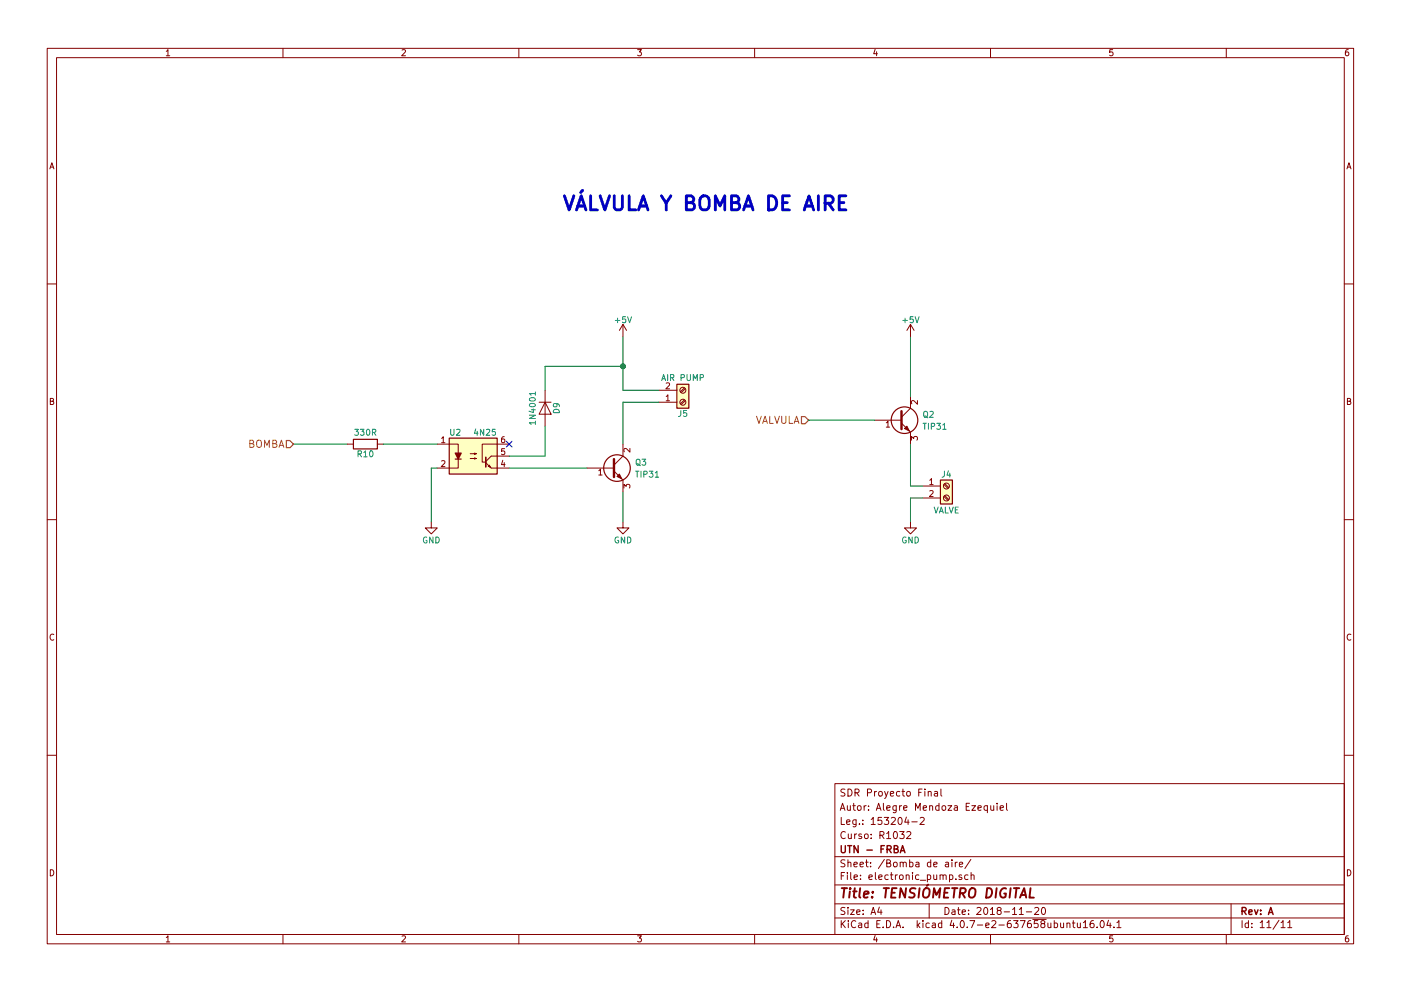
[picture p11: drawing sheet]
EESchema Schematic File Version 2
LIBS:TensiometroDigital-rescue
LIBS:power
LIBS:device
LIBS:switches
LIBS:relays
LIBS:motors
LIBS:transistors
LIBS:conn
LIBS:linear
LIBS:regul
LIBS:74xx
LIBS:cmos4000
LIBS:adc-dac
LIBS:memory
LIBS:xilinx
LIBS:microcontrollers
LIBS:dsp
LIBS:microchip
LIBS:analog_switches
LIBS:motorola
LIBS:texas
LIBS:intel
LIBS:audio
LIBS:interface
LIBS:digital-audio
LIBS:philips
LIBS:display
LIBS:cypress
LIBS:siliconi
LIBS:opto
LIBS:atmel
LIBS:contrib
LIBS:valves
LIBS:MCU_NXP_LPC
LIBS:mc34064
LIBS:display_nokia5110
LIBS:lm2940
LIBS:lm2575
LIBS:bav199
LIBS:mpxv5050gp
LIBS:lm8364
LIBS:TensiometroDigital-cache
EELAYER 25 0
EELAYER END
$Descr A4 11693 8268
encoding utf-8
Sheet 11 11
Title "TENSIÓMETRO DIGITAL"
Date "2018-11-20"
Rev "A"
Comp "UTN - FRBA"
Comment1 "Curso: R1032"
Comment2 "Leg.: 153204-2"
Comment3 "Autor: Alegre Mendoza Ezequiel"
Comment4 "SDR Proyecto Final"
$EndDescr
Wire Wire Line
	2450 3700 2900 3700
Text HLabel 2450 3700 0    60   Input ~ 0
BOMBA
$Comp
L 4N25 U2
U 1 1
P 3950 3800
F 0 "U2" H 3750 4000 50  0000 L CNN
F 1 "4N25" H 3950 4000 50  0000 L CNN
F 2 "Housings_DIP:DIP-6_W7.62mm" H 3750 3600 50  0001 L CIN
F 3 "" H 3950 3800 50  0001 L CNN
F 4 "4N35" H 3950 3800 60  0001 C CNN "manf#"
	1    3950 3800
	1    0    0    -1  
$EndComp
NoConn ~ 4250 3700
$Comp
L D D9
U 1 1
P 4550 3400
F 0 "D9" H 4550 3500 50  0000 C CNN
F 1 "1N4001" H 4550 3300 50  0000 C CNN
F 2 "Diodes_THT:D_DO-41_SOD81_P10.16mm_Horizontal" H 4550 3400 50  0001 C CNN
F 3 "" H 4550 3400 50  0001 C CNN
F 4 "1N4001-T" H 4550 3400 60  0001 C CNN "manf#"
	1    4550 3400
	0    1    1    0   
$EndComp
Wire Wire Line
	4550 3550 4550 3800
Wire Wire Line
	4550 3800 4250 3800
$Comp
L Q_NPN_BCE Q3
U 1 1
P 5100 3900
F 0 "Q3" H 5300 3950 50  0000 L CNN
F 1 "TIP31" H 5300 3850 50  0000 L CNN
F 2 "TO_SOT_Packages_THT:TO-220-3_Vertical" H 5300 4000 50  0001 C CNN
F 3 "" H 5100 3900 50  0001 C CNN
F 4 "TIP31" H 5100 3900 60  0001 C CNN "manf#"
	1    5100 3900
	1    0    0    -1  
$EndComp
Wire Wire Line
	4900 3900 4250 3900
Wire Wire Line
	4550 3050 4550 3250
Wire Wire Line
	5200 3350 5200 3700
$Comp
L Screw_Terminal_01x02 J5
U 1 1
P 5700 3350
F 0 "J5" H 5700 3450 50  0000 C CNN
F 1 "AIR PUMP" H 5700 3150 50  0000 C CNN
F 2 "footprints:TerminalBlock_bornier-2_P5.08mm" H 5700 3350 50  0001 C CNN
F 3 "https://www.ebay.com/itm/DC3V-6V-5V-Koge-Mini-370-Motor-Air-Pump-Blood-Pressure-Oxygen-Pump-Fish-Tank-DIY-/273016157801" H 5700 3350 50  0001 C CNN
F 4 "1776493-2" H 5700 3350 60  0001 C CNN "manf#"
	1    5700 3350
	1    0    0    1   
$EndComp
Wire Wire Line
	5500 3350 5200 3350
Wire Wire Line
	5200 3250 5500 3250
Wire Wire Line
	5200 2800 5200 3250
Wire Wire Line
	5200 3050 4550 3050
Connection ~ 5200 3050
Wire Wire Line
	5200 4100 5200 4350
$Comp
L GND #PWR070
U 1 1
P 5200 4350
F 0 "#PWR070" H 5200 4100 50  0001 C CNN
F 1 "GND" H 5200 4200 50  0000 C CNN
F 2 "" H 5200 4350 50  0001 C CNN
F 3 "" H 5200 4350 50  0001 C CNN
	1    5200 4350
	1    0    0    -1  
$EndComp
$Comp
L R R10
U 1 1
P 3050 3700
F 0 "R10" V 3130 3700 50  0000 C CNN
F 1 "330R" V 2950 3700 50  0000 C CNN
F 2 "Resistors_SMD:R_0805_HandSoldering" V 2980 3700 50  0001 C CNN
F 3 "" H 3050 3700 50  0001 C CNN
F 4 "SG73G2ATTD3300D" V 3050 3700 60  0001 C CNN "manf#"
	1    3050 3700
	0    1    1    0   
$EndComp
Wire Wire Line
	3200 3700 3650 3700
Text HLabel 6750 3500 0    60   Input ~ 0
VALVULA
$Comp
L Q_NPN_BCE Q2
U 1 1
P 7500 3500
F 0 "Q2" H 7700 3550 50  0000 L CNN
F 1 "TIP31" H 7700 3450 50  0000 L CNN
F 2 "TO_SOT_Packages_THT:TO-220-3_Vertical" H 7700 3600 50  0001 C CNN
F 3 "" H 7500 3500 50  0001 C CNN
F 4 "TIP31" H 7500 3500 60  0001 C CNN "manf#"
	1    7500 3500
	1    0    0    -1  
$EndComp
Wire Wire Line
	7300 3500 6750 3500
Wire Wire Line
	7600 3300 7600 2800
Wire Wire Line
	7600 3700 7600 4050
$Comp
L Screw_Terminal_01x02 J4
U 1 1
P 7900 4050
F 0 "J4" H 7900 4150 50  0000 C CNN
F 1 "VALVE" H 7900 3850 50  0000 C CNN
F 2 "footprints:TerminalBlock_bornier-2_P5.08mm" H 7900 4050 50  0001 C CNN
F 3 "https://www.ebay.com/itm/DC-6V-Micro-Solenoid-Valve-Exhaust-Air-Valve-Blood-Pressure-Monitor-Normall-Open-/192122676169" H 7900 4050 50  0001 C CNN
F 4 "1776493-2" H 7900 4050 60  0001 C CNN "manf#"
	1    7900 4050
	1    0    0    -1  
$EndComp
Wire Wire Line
	7600 4050 7700 4050
Wire Wire Line
	7700 4150 7600 4150
Wire Wire Line
	7600 4150 7600 4350
$Comp
L GND #PWR071
U 1 1
P 7600 4350
F 0 "#PWR071" H 7600 4100 50  0001 C CNN
F 1 "GND" H 7600 4200 50  0000 C CNN
F 2 "" H 7600 4350 50  0001 C CNN
F 3 "" H 7600 4350 50  0001 C CNN
	1    7600 4350
	1    0    0    -1  
$EndComp
$Comp
L GND #PWR072
U 1 1
P 3600 4350
F 0 "#PWR072" H 3600 4100 50  0001 C CNN
F 1 "GND" H 3600 4200 50  0000 C CNN
F 2 "" H 3600 4350 50  0001 C CNN
F 3 "" H 3600 4350 50  0001 C CNN
	1    3600 4350
	1    0    0    -1  
$EndComp
Wire Wire Line
	3600 4350 3600 3900
Wire Wire Line
	3600 3900 3650 3900
$Comp
L +5V #PWR073
U 1 1
P 7600 2800
F 0 "#PWR073" H 7600 2650 50  0001 C CNN
F 1 "+5V" H 7600 2940 50  0000 C CNN
F 2 "" H 7600 2800 50  0001 C CNN
F 3 "" H 7600 2800 50  0001 C CNN
	1    7600 2800
	1    0    0    -1  
$EndComp
$Comp
L +5V #PWR074
U 1 1
P 5200 2800
F 0 "#PWR074" H 5200 2650 50  0001 C CNN
F 1 "+5V" H 5200 2940 50  0000 C CNN
F 2 "" H 5200 2800 50  0001 C CNN
F 3 "" H 5200 2800 50  0001 C CNN
	1    5200 2800
	1    0    0    -1  
$EndComp
Text Notes 4700 1750 0    118  ~ 24
VÁLVULA Y BOMBA DE AIRE
$EndSCHEMATC
